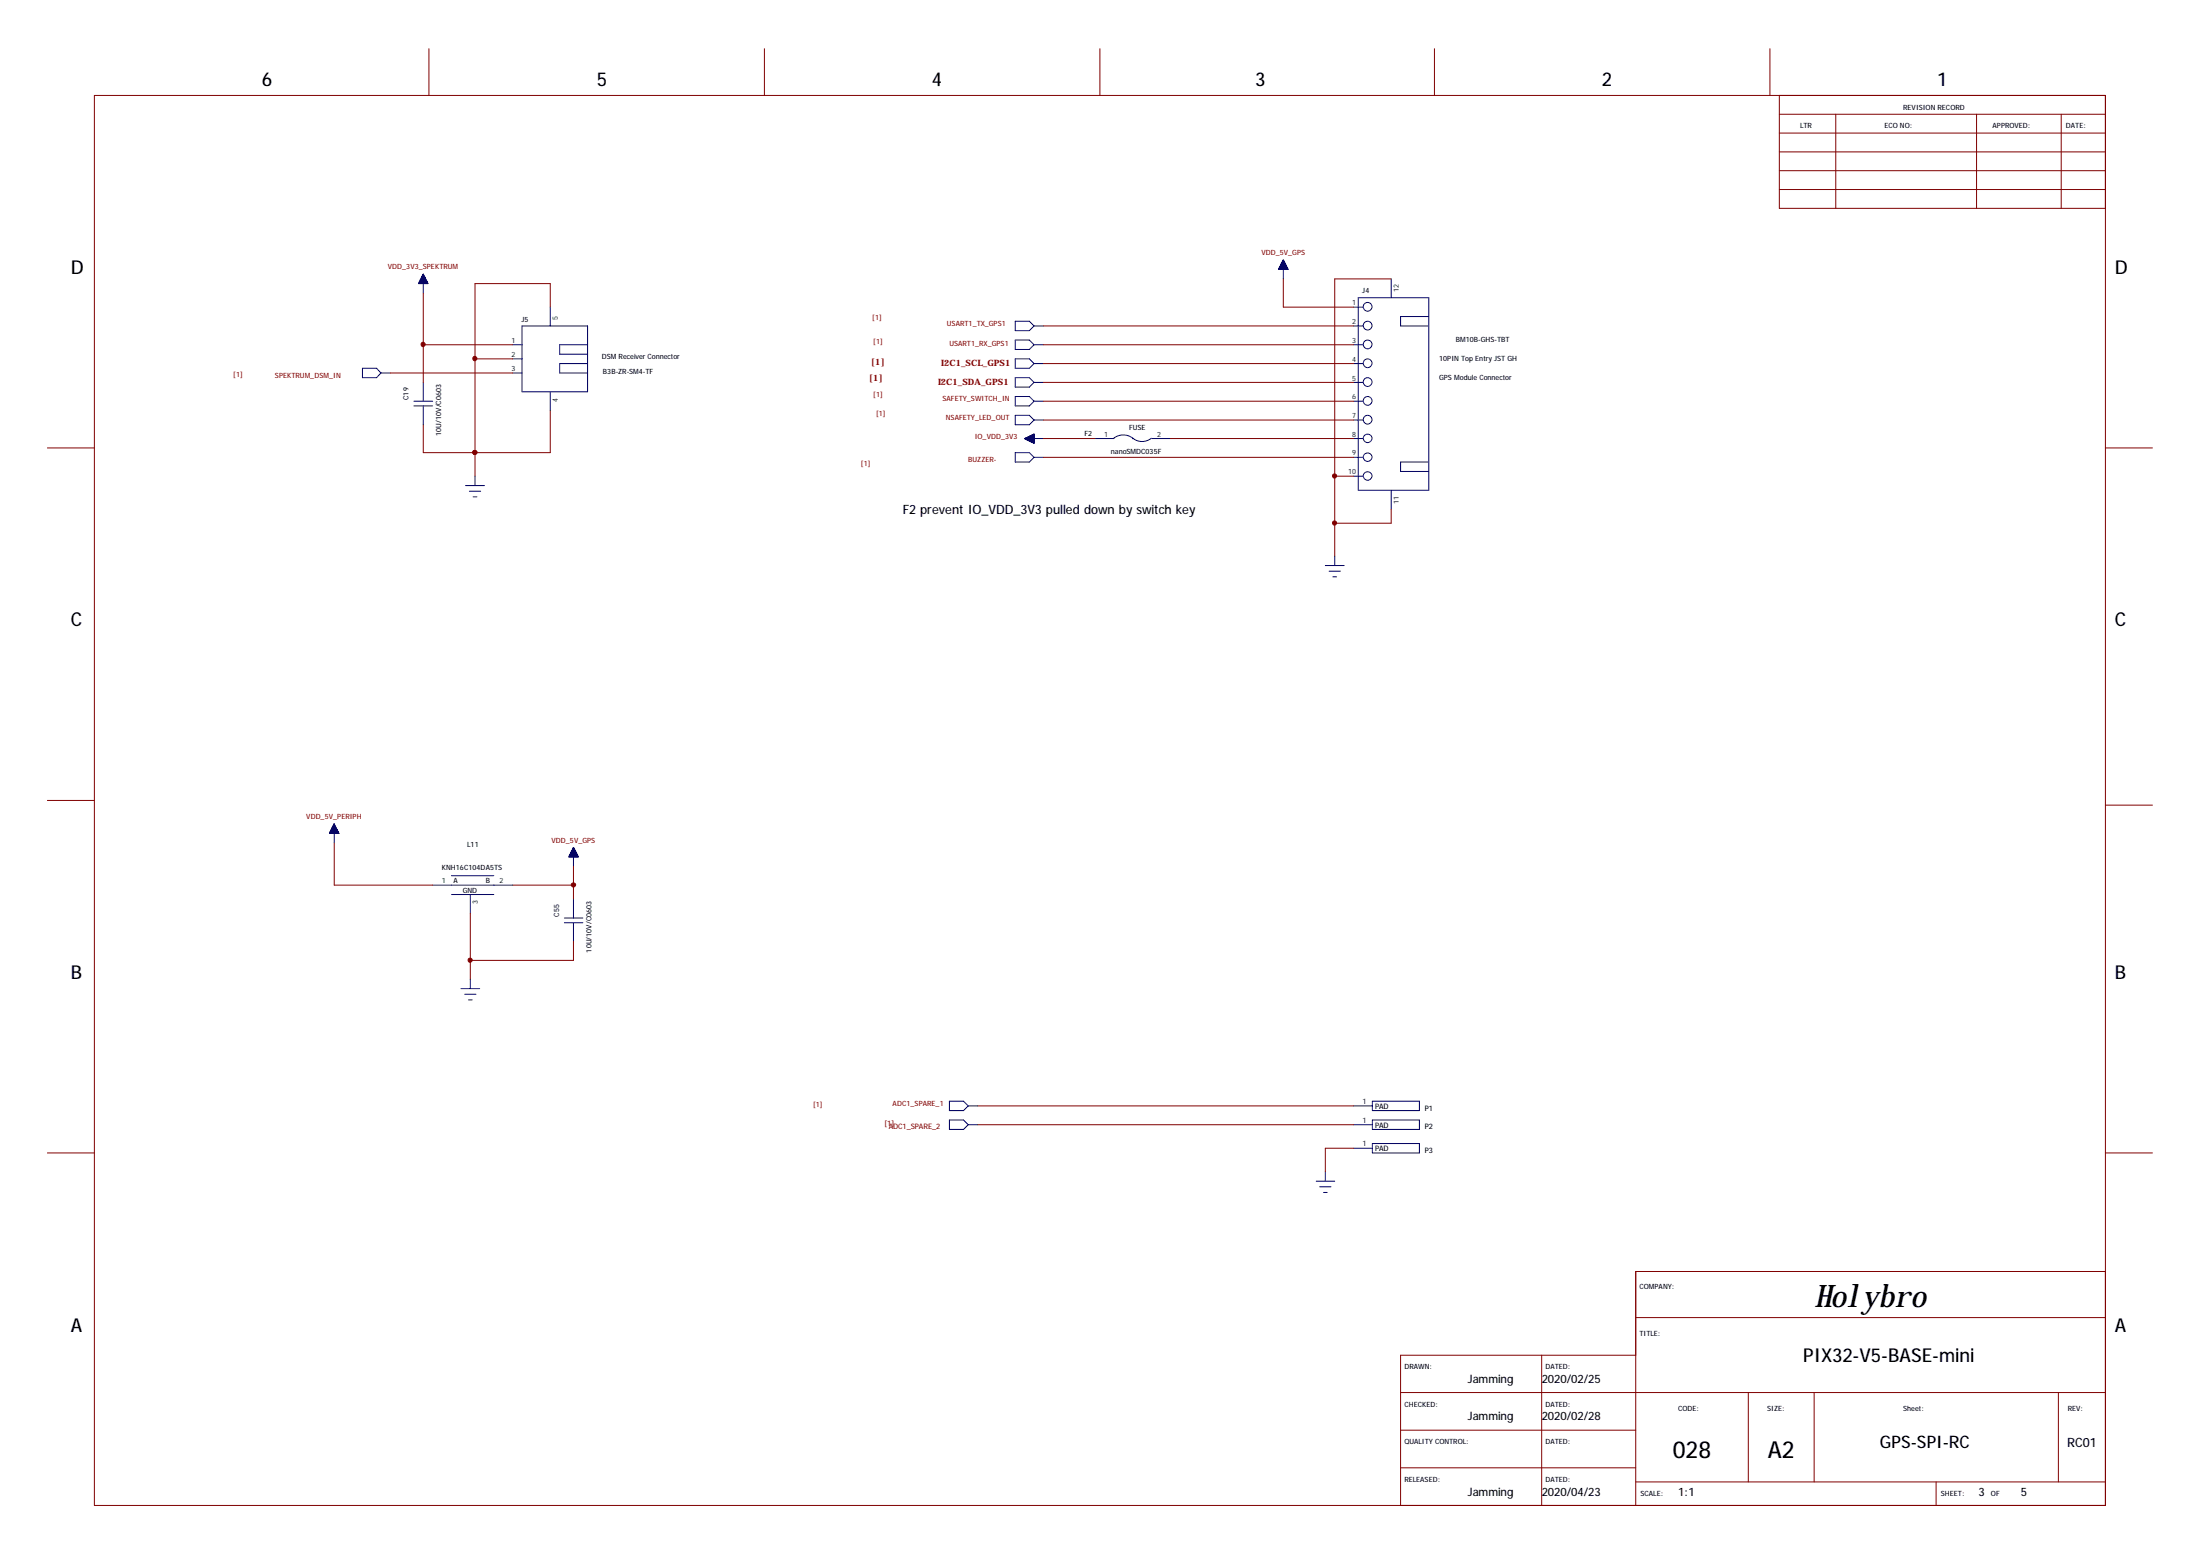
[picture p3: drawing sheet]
<svg xmlns="http://www.w3.org/2000/svg" width="297mm" height="210mm" viewBox="0 0 297 210" stroke-linecap="round" stroke-linejoin="round" font-family="sans-serif">
<g fill="none" stroke="#000080" stroke-width=".14">
<path d="M56.6 38.2h1.1M56.6 38.3v-.1h1.1v.1M56.6 38h1.1v.3M56.6 38v.3M56.7 38h.9M56.7 37.9h.9M56.7 37.9v.4M56.7 37.8h.9v.5M56.7 37.8v.5M56.8 37.8h.7M56.8 37.7h.7M56.8 38.3v-.6h.7v.6"/>
<path d="M56.9 37.6h.5M56.9 37.5h.5v.8M56.9 37.4v.9M56.9 37.5h.5M56.9 37.4h.5M57 37.4h.3M57 37.3h.3v1M57 37.3v1M57 37.3h.3M57.1 37.2h.1M57.1 37.2h.1v1.1M57.1 37.1v1.2"/>
<path d="M57.1 37.1h.1M57.1 37v2.6M57.1 37l.7 1.3h-1.3zM57.2 37.1h-.1v1.2M57.2 37.1v1.2M57.4 37.4v.9M57.4 37.6h-.5v.7M57.4 37.6v.7M57.6 37.9v.4M57.7 38.1h-1.1v.2M57.7 38.1v.2M172.6 36.3h1.3"/>
<path d="M172.7 36.4v-.1h1.2v.1M172.7 36.2h1.1M172.7 36.2h1.1v.2M172.7 36.1v.3M172.8 36.1h1M172.8 36.4v-.4h.9v.4M172.8 36h.9M172.8 36h.9v.4M172.9 35.9h.8v.5M172.9 35.8h.7M172.9 35.8v.6M172.9 36.4v-.7h.7v.7"/>
<path d="M173 35.7h.6M173 35.7h.5v.7M173 35.6v.8M173 35.6h.5M173 35.5h.5v.9M173 35.5v.9M173.1 35.5h.4M173.1 35.4h.3v1M173.2 35.2h.2v1.2M173.2 35.2v1.2M173.2 35.2h.1M173.2 35.1v1.3"/>
<path d="M173.3 35.1v2.5M173.3 35.1l.6 1.3h-1.3zM173.4 35.3h-.3v1.1M173.4 35.4h-.3v1M173.7 35.9h-.9v.5M187.8 37.6v2.6M48.9 49.7h1.9l.6 .6-.6 .7h-1.9zM51.4 50.3h1.3M55.9 54.2h2.5M55.9 54.8h2.5M57.1 51.6v2.6M57.1 54.8v2.5"/>
<path d="M69.2 46.5h1.3M69.2 50.3h1.3M69.2 48.4h1.3M70.5 44h8.8v8.9h-8.8zM74.3 41.5v2.5M74.3 52.9v2.5M79.3 46.5h-3.7v1.3h3.7M79.3 49.1h-3.7v1.2h3.7M137.1 48.4h1.9l.6 .7-.6 .6h-1.9zM137.1 53.5h1.9l.6 .7-.6 .6h-1.9zM137.1 43.4h1.9l.6 .6-.6 .6h-1.9zM137.1 45.9h1.9l.6 .6-.6 .7h-1.9z"/>
<path d="M137.1 51h1.9l.6 .6-.6 .7h-1.9zM137.1 56.1h1.9l.6 .6-.6 .6h-1.9zM138.3 59.2h2.6M138.4 59.2h1.2M138.5 59.2v.1h1.1M138.6 59.4h1M138.6 59.1v.2M138.7 59.4h.9M138.7 59v.4M138.8 59.5h.8M138.8 59v.4M138.9 58.9v.6h.7"/>
<path d="M139 58.9v.6h.6M139.1 58.9v.7M139.2 59.7h.4M139.2 58.8v.8M139.3 58.7v1M139.4 58.7v1M139.4 59.7h.2M139.5 58.6v1.2h.1M139.6 44h1.3M139.6 46.5h1.3M139.6 49.1h1.3M139.6 51.6h1.3"/>
<path d="M139.6 54.2h1.3M139.6 56.7h1.3M139.6 58.6v1.2l-1.3-.6M139.6 58.6l-1.3 .6M139.6 58.7h-.2v1h.2M139.6 58.8h-.5v.8h.5M139.6 59.2h-1.1M139.6 59.1h-1v.2M139.6 59.1h-1v.3M139.6 59h-.8v.4M139.6 59h-.7v.5M139.6 58.9h-.6v.6"/>
<path d="M139.6 58.9h-.5v.6M139.6 58.8h-.3v.9M139.6 58.6h-.1v1.1M139.6 58.6v1.2M147.9 59.2h2.5M150.4 59.2a1.96 1.96 0 0 1 2.6 0M155.4 59.2a1.98 1.98 0 0 1-2.4 0M155.5 59.2h2.5M182.8 44h1.2M182.8 41.5h1.2M182.8 46.5h1.2M182.8 49.1h1.2"/>
<path d="M182.8 51.6h1.2M182.8 54.2h1.2M182.8 56.7h1.2M182.8 59.2h1.2M183.4 40.2h9.5v26h-9.5zM192.9 42.7h-3.8v1.3h3.8M62.9 65.5h2.5M63.4 66.3h1.5M63.9 67.1h.5M64.1 64.3v1.2M137.1 61.1h1.9l.6 .6-.6 .7h-1.9zM139.6 61.7h1.3"/>
<path d="M178.9 76.3h2.6M179.5 77.1h1.5M180 77.9h.5M180.2 75.1v1.2M182.8 61.7h1.2M182.8 64.3h1.2M187.8 66.2v2.5M192.9 62.4h-3.8v1.2h3.8M44.5 112.5h1.2M44.5 112.5v-.1h1.2v.1M44.5 112.3h1.2M44.6 112.3h1v.2"/>
<path d="M44.6 112.2v.3M44.6 112.2h1M44.6 112.2h1v.3M44.7 112.1h.9M44.7 112.5v-.4h.9v.4M44.7 112h.8M44.7 112h.8v.5M44.8 112.5v-.6h.6v.6M44.8 111.8h.6M44.8 111.8h.6v.7M44.8 111.7v.8M44.9 111.7h.5"/>
<path d="M44.9 111.7h.4v.8M44.9 111.6v.9M44.9 111.6h.4M44.9 111.6h.4v.9M44.9 111.5v1M45 111.5h.3M45 111.5h.3v1M45 111.4h.2v1.1M45.1 111.3h.1M45.1 111.2v1.3M45.1 111.2v2.6M45.1 111.2l.7 1.3h-1.3z"/>
<path d="M45.2 111.3h-.2v1.2M45.2 111.4h-.2v1.1M45.5 111.9h-.8v.6M58.4 119.5h10.8M61 118.2h5.7M76.8 115.6l1.3 .1M76.8 115.6v.1M76.9 115.6h1.1M76.9 115.5h1.1M76.9 115.5v.2M76.9 115.4h1v.3M76.9 115.4v.3"/>
<path d="M77 115.4h.9M77 115.3h.9M77 115.7v-.4h.9v.4M77 115.2h.9M77.1 115.1h.7v.6M77.1 115.1v.6M77.1 115.1h.7M77.1 115h.7M77.1 114.9v.8M77.2 115h.5M77.2 114.9h.5v.8M77.2 114.9v.8"/>
<path d="M77.2 114.9h.5M77.3 114.8h.3M77.3 114.8h.3v.9M77.3 114.7v1M77.3 114.7h.3M77.3 114.6h.3v1.1M77.3 114.5v1.2M77.4 114.6h.1M77.4 114.5h.1M77.4 114.4v1.3M77.4 114.4v2.5M77.4 114.4l-.6 1.3h1.3"/>
<path d="M77.4 114.4l.7 1.3M77.5 114.5v1.2M77.6 114.7h-.3v1M77.6 114.7v1M77.8 115v.7M77.8 115.2h-.8v.5M77.9 115.2v.5M78 115.5v.2M61 120.7h5.7M62.2 133.4h2.6M62.7 134.2h1.6M63.2 135h.6"/>
<path d="M63.5 120.7v2.6M63.5 132.2v1.2M76.2 124.6h2.5M76.2 123.9h2.5M77.4 121.4v2.5M77.4 124.6v2.5M128.2 148.6h1.9l.6 .7-.6 .6h-1.9zM128.2 151.2h1.9l.6 .6-.6 .7h-1.9zM130.7 149.3h1.3M130.7 151.8h1.3M177.7 159.4h2.5M178.9 158.2v1.2"/>
<path d="M182.8 149.3h2.5M182.8 151.8h2.5M182.8 155h2.5M185.3 148.6h6.3v1.3h-6.3zM185.3 151.2h6.3v1.3h-6.3zM185.3 154.4h6.3v1.2h-6.3zM178.2 160.2h1.5M178.7 161h.5"/>
<circle cx="184.7" cy="51.6" r=".59"/>
<circle cx="184.7" cy="46.5" r=".59"/>
<circle cx="184.7" cy="49" r=".59"/>
<circle cx="184.7" cy="54.1" r=".59"/>
<circle cx="184.7" cy="41.4" r=".59"/>
<circle cx="184.7" cy="44" r=".59"/>
<circle cx="184.7" cy="56.7" r=".59"/>
<circle cx="184.7" cy="59.2" r=".58"/>
<circle cx="184.7" cy="64.2" r=".58"/>
<circle cx="184.7" cy="61.7" r=".58"/>
</g>
<g fill="none" stroke="#800000" stroke-width=".14">
<path d="M12.7 12.9h271.6v190.3h-271.6zM57.9 6.6v6.3M103.2 6.6v6.3M148.5 6.6v6.3M193.7 6.6v6.3M239 6.6v6.3M240.2 12.9v15.2h44.1M240.2 15.4h44.1M240.2 18h44.1M247.9 15.4v12.7M266.9 15.4v12.7M278.3 15.4v12.7"/>
<path d="M57.1 39.6v12M173.3 37.6v3.9h9.5M187.8 37.6h-7.6v37.5M240.2 20.5h44.1M240.2 23h44.1M240.2 25.6h44.1M52.7 50.3h16.5M57.1 46.5h12.1M64.1 48.4h5.1M74.3 41.5v-3.2h-10.2v26M74.3 55.4v5.7h-17.2v-3.8M140.9 56.7h41.9"/>
<path d="M140.9 54.2h41.9M140.9 59.2h7M140.9 51.6h41.9M140.9 49.1h41.9M140.9 46.5h41.9M140.9 44h41.9M158 59.2h24.8M6.4 60.5h6.3M140.9 61.7h41.9M180.2 64.3h2.6M187.8 68.7v1.9h-7.6M284.3 60.5h6.3"/>
<path d="M6.4 108h6.3M45.1 113.8v5.7h13.3M69.2 119.5h8.2M77.4 116.9v4.5M284.3 108.7h6.3M63.5 123.3v8.9M77.4 127.1v2.5h-13.9M6.4 155.6h6.3M132 149.3h50.8M132 151.8h50.8M182.8 155h-3.9v3.2M284.3 155.6h6.3"/>
<path d="M220.9 177.9h63.4M284.3 171.6h-63.4v31.6M189.1 188h95.2M189.1 193.1h31.8M189.1 198.1h31.8M208.2 182.9v20.3M220.9 182.9h-31.8v20.3M236.1 188v12M244.9 188v12M277.9 188v12M220.9 200h63.4M261.4 200v3.2"/>
</g>
<g fill="#800000" stroke="#800000" stroke-width=".14">
<circle cx="63.5" cy="129.6" r=".29"/>
<circle cx="77.4" cy="119.5" r=".29"/>
<circle cx="180.2" cy="64.2" r=".29"/>
<circle cx="180.2" cy="70.6" r=".29"/>
<circle cx="64.1" cy="48.4" r=".29"/>
<circle cx="57.1" cy="46.5" r=".29"/>
<circle cx="64.1" cy="61.1" r=".29"/>
</g>
<text font-size="4.2" x="245" y="176.5">Holybro</text>
<g font-size="3.2">
<text x="225.8" y="196.8">028</text>
<text x="238.7" y="196.8">A2</text>
</g>
<g font-size="2.6">
<text x="35.3" y="11.6">6</text>
<text x="80.6" y="11.6">5</text>
<text x="125.8" y="11.6">4</text>
<text x="169.5" y="11.6">3</text>
<text x="216.3" y="11.6">2</text>
<text x="261.5" y="11.6">1</text>
<text x="9.6" y="37">D</text>
<text x="285.5" y="37">D</text>
<text x="9.6" y="84.6">C</text>
<text x="285.5" y="84.6">C</text>
<text x="9.6" y="132.2">B</text>
<text x="285.5" y="132.2">B</text>
<text x="9.6" y="179.8">A</text>
<text x="285.5" y="179.8">A</text>
<text x="243.5" y="183.9">PIX32-V5-BASE-mini</text>
</g>
<text font-size="2.3" x="253.8" y="195.5">GPS-SPI-RC</text>
<g font-size="1.7">
<text x="121.9" y="69.4">F2 prevent IO_VDD_3V3 pulled down by switch key</text>
<text x="279.1" y="195.3">RC01</text>
</g>
<g font-size="1.6">
<text x="198.2" y="191.7">Jamming</text>
<text x="198.2" y="186.7">Jamming</text>
<text x="208.2" y="191.7">2020/02/28</text>
<text x="208.2" y="186.7">2020/02/25</text>
<text x="198.2" y="201.9">Jamming</text>
<text x="208.2" y="201.9">2020/04/23</text>
<text x="226.6" y="201.9">1:1</text>
<text x="267.1" y="201.9">3</text>
<text x="272.8" y="201.9">5</text>
</g>
<g font-size="1.2" fill="#800000">
<text x="117.3" y="51.5">[1]</text>
<text x="117.6" y="49.2">[1]</text>
<text x="126.7" y="52">I2C1_SDA_GPS1</text>
<text x="127.1" y="49.5">I2C1_SCL_GPS1</text>
</g>
<g font-size="1">
<text x="243" y="17.3">LTR</text>
<text x="254.4" y="17.3">ECO NO:</text>
<text x="257" y="14.8">REVISION RECORD</text>
<text x="269" y="17.3">APPROVED:</text>
<text x="278.9" y="17.3">DATE:</text>
<text x="183.9" y="39.6">J4</text>
<text x="70.4" y="43.4">J5</text>
<text x="196.6" y="46.2">BM10B-GHS-TBT</text>
<text x="55.2" y="54" transform="rotate(-90 55.2 54)">C19</text>
<text x="81.2" y="48.4">DSM Receiver Connector</text>
<text x="81.4" y="50.5">B3B-ZR-SM4-TF</text>
<text x="194.3" y="48.7">10PIN Top Entry JST GH</text>
<text x="194.3" y="51.2">GPS Module Connector</text>
<text x="59.6" y="58.8" transform="rotate(-90 59.6 58.8)">10U/10V/C0603</text>
<text x="146.4" y="58.9">F2</text>
<text x="152.4" y="58.1">FUSE</text>
<text x="150" y="61.2">nanoSMDC035F</text>
<text x="59.6" y="117.4">KNH16C104DA5TS</text>
<text x="61.2" y="119.2">A</text>
<text x="63.1" y="114.3">L11</text>
<text x="65.6" y="119.2">B</text>
<text x="62.5" y="120.5">GND</text>
<text x="75.5" y="123.8" transform="rotate(-90 75.5 123.8)">C55</text>
<text x="79.8" y="128.6" transform="rotate(-90 79.8 128.6)">10U/10V/C0603</text>
<text x="185.7" y="149.7">PAD</text>
<text x="192.4" y="149.9">P1</text>
<text x="185.7" y="152.2">PAD</text>
<text x="185.7" y="155.4">PAD</text>
<text x="192.4" y="152.5">P2</text>
<text x="192.4" y="155.6">P3</text>
<text x="221.4" y="174">COMPANY:</text>
<text x="189.6" y="184.8">DRAWN:</text>
<text x="208.7" y="184.8">DATED:</text>
<text x="221.4" y="180.4">TITLE:</text>
<text x="189.6" y="189.9">CHECKED:</text>
<text x="208.7" y="189.9">DATED:</text>
<text x="226.6" y="190.5">CODE:</text>
<text x="238.6" y="190.5">SIZE:</text>
<text x="257" y="190.5">Sheet:</text>
<text x="279.2" y="190.5">REV:</text>
<text x="189.6" y="195">QUALITY CONTROL:</text>
<text x="208.7" y="195">DATED:</text>
<text x="189.6" y="200">RELEASED:</text>
<text x="208.7" y="200">DATED:</text>
<text x="221.5" y="201.9">SCALE:</text>
<text x="262" y="201.9">SHEET:</text>
<text x="268.8" y="201.9">OF</text>
</g>
<g font-size="1" fill="#800000">
<text x="170.3" y="34.5">VDD_5V_GPS</text>
<text x="52.4" y="36.4">VDD_3V3_SPEKTRUM</text>
<text x="117.8" y="43.2">[1]</text>
<text x="117.9" y="46.4">[1]</text>
<text x="127.8" y="44">USART1_TX_GPS1</text>
<text x="128.2" y="46.7">USART1_RX_GPS1</text>
<text x="31.5" y="50.9">[1]</text>
<text x="37.1" y="51">SPEKTRUM_DSM_IN</text>
<text x="117.9" y="53.7">[1]</text>
<text x="118.3" y="56.2">[1]</text>
<text x="127.3" y="54.2">SAFETY_SWITCH_IN</text>
<text x="127.7" y="56.7">NSAFETY_LED_OUT</text>
<text x="131.6" y="59.2">IO_VDD_3V3</text>
<text x="116.2" y="62.9">[1]</text>
<text x="130.7" y="62.4">BUZZER-</text>
<text x="41.4" y="110.6">VDD_5V_PERIPH</text>
<text x="74.5" y="113.8">VDD_5V_GPS</text>
<text x="109.8" y="149.4">[1]</text>
<text x="120.5" y="149.3">ADC1_SPARE_1</text>
<text x="119.4" y="151.9">[1]</text>
<text x="120" y="152.5">ADC1_SPARE_2</text>
</g>
<g font-size="1" fill="#008000">
<text x="182.6" y="41.2">1</text>
<text x="188.8" y="39.4" transform="rotate(-90 188.8 39.4)">12</text>
<text x="69" y="46.3">1</text>
<text x="75.3" y="43.2" transform="rotate(-90 75.3 43.2)">5</text>
<text x="182.6" y="43.7">2</text>
<text x="182.6" y="46.3">3</text>
<text x="69" y="48.2">2</text>
<text x="69" y="50.1">3</text>
<text x="182.6" y="48.8">4</text>
<text x="182.6" y="51.4">5</text>
<text x="182.6" y="53.9">6</text>
<text x="75.3" y="54.2" transform="rotate(-90 75.3 54.2)">4</text>
<text x="149.1" y="59">1</text>
<text x="156.3" y="59">2</text>
<text x="182.6" y="56.4">7</text>
<text x="182.6" y="59">8</text>
<text x="182" y="64">10</text>
<text x="182.6" y="61.5">9</text>
<text x="188.8" y="68" transform="rotate(-90 188.8 68)">11</text>
<text x="59.6" y="119.2">1</text>
<text x="67.4" y="119.2">2</text>
<text x="64.5" y="122.1" transform="rotate(-90 64.5 122.1)">3</text>
<text x="184" y="149">1</text>
<text x="184" y="151.6">1</text>
<text x="184" y="154.7">1</text>
</g>
</svg>
